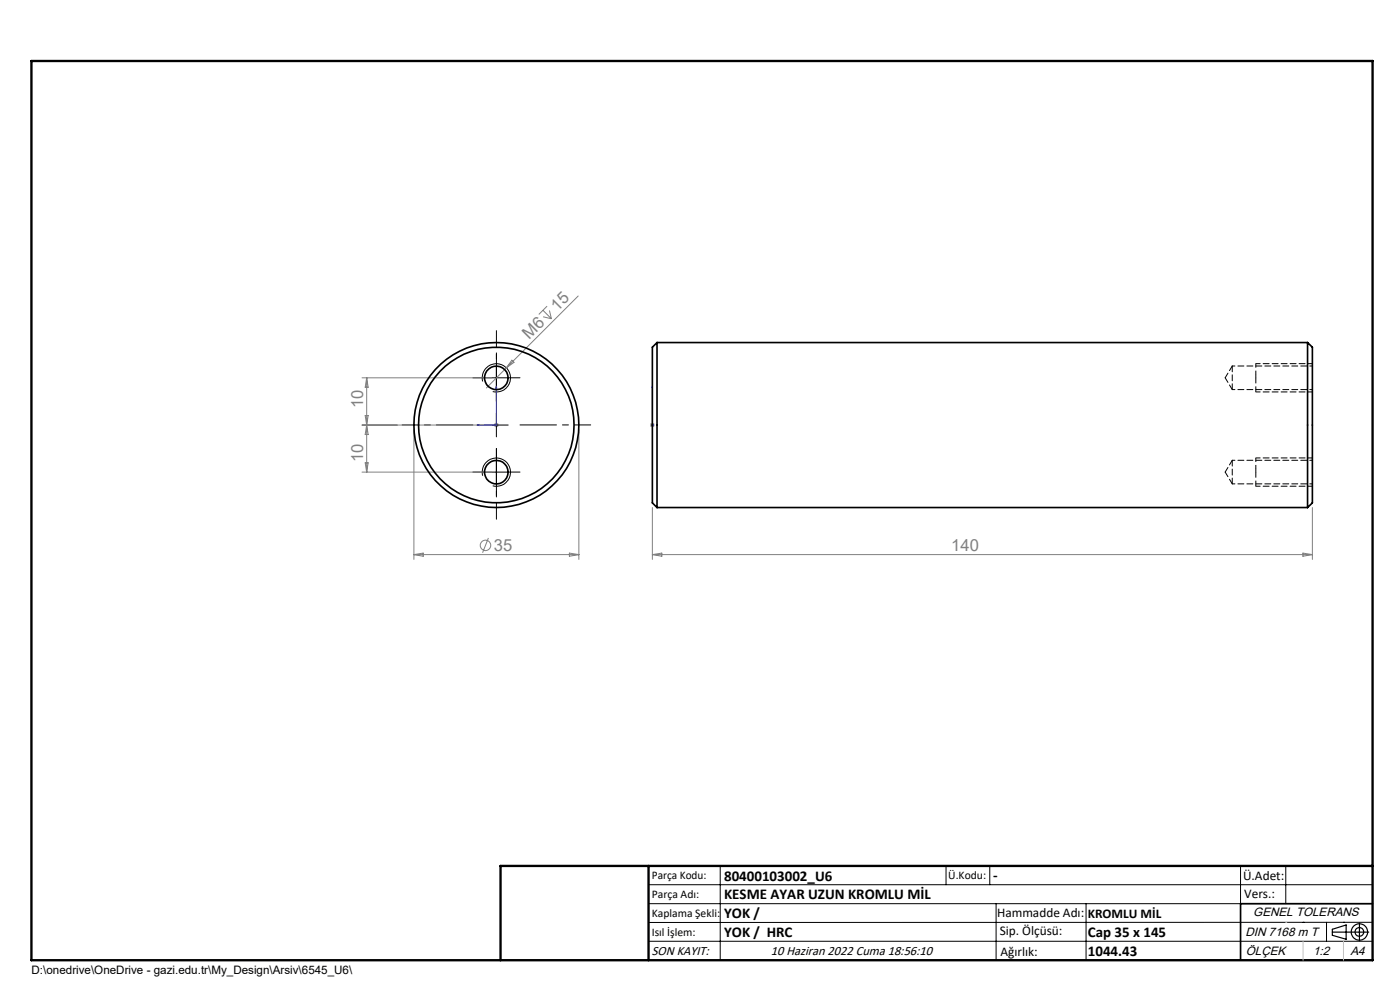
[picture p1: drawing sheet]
<svg xmlns="http://www.w3.org/2000/svg" width="297mm" height="210mm" viewBox="0 0 297 210" stroke-linecap="round" stroke-linejoin="round" font-family="sans-serif">
<g fill="none" stroke="#808080" stroke-width=".21">
<path d="M107.4 78l-4.2 4.3M108.6 76.4l.4 .5-1.6 1.1zM115.2 65.8l1.8 1.8M115.2 67.2l1.8 .4M116.1 64.9l-1.8 1.8M116.6 65.9l.4 1.7M122.7 62.8l-15.3 15.2M76.8 90.2h27.5M76.8 80.1h27.5M77.5 88.2l.6 4h-.6l.6-4zM77.5 98.2h.6l-.3 1.9zM77.8 80.1v20"/>
<path d="M77.8 80.1l.3 2.1h-.6zM87.8 91.1v27.6M104.8 90.2h1M105 89.8l.7 .7M105.3 89.7v1M105.7 89.8l-.7 .7M122.8 91.1v27.6M137.9 90.2h1M138 89.8l.7 .7M138.4 89.7v1M138.7 89.8l-.7 .7M76.8 100.1h27.5"/>
<path d="M87.8 117.6h35M87.8 117.6l2-.3v.7zM103.6 114.1l-1.2 3.2M120.8 117.3l2 .3-2 .4zM138.4 107.7v11M138.4 117.6h140M138.4 117.6l2-.3v.7zM276.4 117.3l2 .3-2 .4zM278.4 107.7v11"/>
<circle cx="103" cy="115.7" r="1.11"/>
</g>
<g fill="none" stroke="#000" stroke-width=".21">
<path d="M105.3 77.7v4.9M102.4 80.9a3 3 0 0 1 2.7-3.7 3 3 0 0 1 3.2 3.3 3 3 0 0 1-3.8 2.6M102.8 90.2h5M102.8 80.1h5M105.3 87.7v5M105.3 97.6v5M102.4 100.9a2.99 2.99 0 0 1 2.6-3.7 2.99 2.99 0 0 1 3.3 3.2 2.99 2.99 0 0 1-3.8 2.6M102.8 100.1h5M137.6 187.7h153.6M137.6 191.7h153.6M137.6 199.7h153.6M152.8 183.7v20"/>
<path d="M200.7 183.7v4M210 183.7v4M211.3 191.7v12M230.4 191.7v12M263.2 183.7v20M272.8 183.7v8M276.4 195.6h.1M281.4 195.6v4.1M285 195.6h.1M291.2 195.6l-153.6 .1"/>
</g>
<path d="M266.4 79.5v-2.4M266.4 99.5v-2.4" fill="none" stroke="#000" stroke-width=".21" stroke-dasharray="1.3 .6" stroke-dashoffset=".4" stroke-linecap="butt"/>
<path d="M266.4 83.1v-3M266.4 103.1v-3" fill="none" stroke="#000" stroke-width=".21" stroke-dasharray="1.3 .6" stroke-dashoffset=".1" stroke-linecap="butt"/>
<g fill="none" stroke="#000" stroke-width=".25">
<path d="M282.6 197.7h7.8M282.6 197.1l3-.9v3l-3-.8zM288.4 195.8v3.8M106.2 203.7h185"/>
<circle cx="288.4" cy="197.7" r="1.74"/>
<circle cx="288.4" cy="197.7" r=".93"/>
</g>
<path d="M101.2 90.2l.4-.1v.2zM105.3 81.9l.1 .4h-.2zM105.3 81.9v8.3h-4.1M138.4 90.1v.2zM138.4 81.9v.4v-.4M138.4 90.2h.1M138.4 81.9v8.3" fill="none" stroke="#00f" stroke-width=".21"/>
<path d="M100.3 90.1h-15M105.3 85.1v-15M105.3 95.1v15M110.3 90.1h15" fill="none" stroke="#000" stroke-width=".21" stroke-dasharray="15.2 1.3 1.3 1.3" stroke-dashoffset="7.5"/>
<path d="M105.3 77.6v-2.5M102.8 80.1h-2.5M105.3 82.6v2.5M105.3 97.6v-2.5M107.8 80.1h2.5M102.8 100.1h-2.5M105.3 102.6v2.5M107.8 100.1h2.5" fill="none" stroke="#000" stroke-width=".21" stroke-dasharray="15.2 1.3 1.3 1.3"/>
<path d="M278.4 77.1h-12M266.4 83.1h12M266.4 80.1v-.6M278.4 97.1h-12M266.4 103.1h12M266.4 100.1v-.6" fill="none" stroke="#000" stroke-width=".21" stroke-dasharray="1.3 .6" stroke-dashoffset=".3"/>
<path d="M291.2 191.7h-28v12" fill="none" stroke="#000" stroke-width=".35"/>
<path d="M6.7 12.9h284.5v190.8h-284.5zM137.6 183.7v20M291.2 183.7h-185v20" fill="none" stroke="#000" stroke-width=".5"/>
<path d="M276.4 199.7v4M285 199.7v4" fill="none" stroke="#c0c0c0" stroke-width=".21"/>
<path d="M272.8 195.6h.1" fill="none" stroke="#c0c0c0" stroke-width=".25"/>
<g fill="#00f">
<path d="M101.2 90.2l.4 .1v-.2zM105.3 81.9l-.1 .4h.2z"/>
<path d="M138.4 90.1v.2zM138.4 81.9v.4z"/>
</g>
<g fill="none" stroke="#000" stroke-width=".35">
<path d="M139.4 72.7l-1 1v33l1 1M139.4 72.7v35M139.4 72.7h138M277.4 72.7v35M277.4 72.7l1 1v33l-1 1M139.4 107.7h138"/>
<circle cx="105.3" cy="90.2" r="16.5"/>
<circle cx="105.3" cy="90.2" r="17.5"/>
<circle cx="105.3" cy="80.2" r="2.5"/>
<circle cx="105.3" cy="100.2" r="2.5"/>
</g>
<path d="M261.4 77.6v5M261.4 97.6v5" fill="none" stroke="#000" stroke-width=".21" stroke-dasharray="1.3 .6"/>
<path d="M261.4 77.6l-1.5 2.5M259.9 80.1l1.5 2.5M261.4 97.6l-1.5 2.5M259.9 100.1l1.5 2.5" fill="none" stroke="#000" stroke-width=".21" stroke-dasharray="1.3 .6" stroke-dashoffset=".1"/>
<path d="M278.4 77.6h-17M261.4 82.6h17M278.4 97.6h-17M261.4 102.6h17" fill="none" stroke="#000" stroke-width=".21" stroke-dasharray="1.3 .6" stroke-dashoffset=".7"/>
<g font-size="3.5" fill="#808080">
<text x="118.2" y="66.1" transform="rotate(-45 118.2 66.1)">15</text>
<text x="112.3" y="72.1" transform="rotate(-45 112.3 72.1)">M6</text>
<text x="77" y="86.6" transform="rotate(-90 77 86.6)">10</text>
<text x="77" y="98" transform="rotate(-90 77 98)">10</text>
<text x="104.8" y="116.8">35</text>
<text x="201.8" y="116.8">140</text>
</g>
<g font-size="3.2">
<text x="153.6" y="186.8">80400103002_U6</text>
<text x="153.6" y="190.8">KESME AYAR UZUN KROMLU MİL</text>
<text x="210.7" y="186.6">-</text>
<text x="153.6" y="194.8">YOK /</text>
<text x="153.6" y="198.8">YOK / HRC</text>
<text x="230.8" y="198.7">Cap 35 x 145</text>
<text x="230.8" y="202.8">1044.43</text>
</g>
<g font-size="2.8">
<text x="263.7" y="186.7">Ü.Adet:</text>
<text x="263.9" y="190.5">Vers.:</text>
<text x="211.5" y="194.5">Hammadde Adı:</text>
<text x="230.8" y="194.7">KROMLU MİL</text>
<text x="138.3" y="202.6">SON KAYIT:</text>
<text x="163.6" y="202.6">10 Haziran 2022 Cuma 18:56:10</text>
<text x="212.1" y="198.4">Sip. Ölçüsü:</text>
<text x="212.2" y="202.7">Ağırlık:</text>
</g>
<g font-size="2.6">
<text x="265.9" y="194.4">GENEL TOLERANS</text>
<text x="264.2" y="198.5">DIN 7168 m T</text>
<text x="264.3" y="202.6">ÖLÇEK</text>
<text x="278.5" y="202.6">1:2</text>
<text x="286.5" y="202.6">A4</text>
</g>
<g font-size="2.5">
<text x="138.3" y="186.4">Parça Kodu:</text>
<text x="138.3" y="190.5">Parça Adı:</text>
<text x="201.2" y="186.5">Ü.Kodu:</text>
<text x="138.3" y="194.5">Kaplama Şekli:</text>
<text x="138.3" y="198.6">Isıl İşlem:</text>
<text x="6.7" y="206.7">D:\onedrive\OneDrive - gazi.edu.tr\My_Design\Arsiv\6545_U6\</text>
</g>
</svg>
